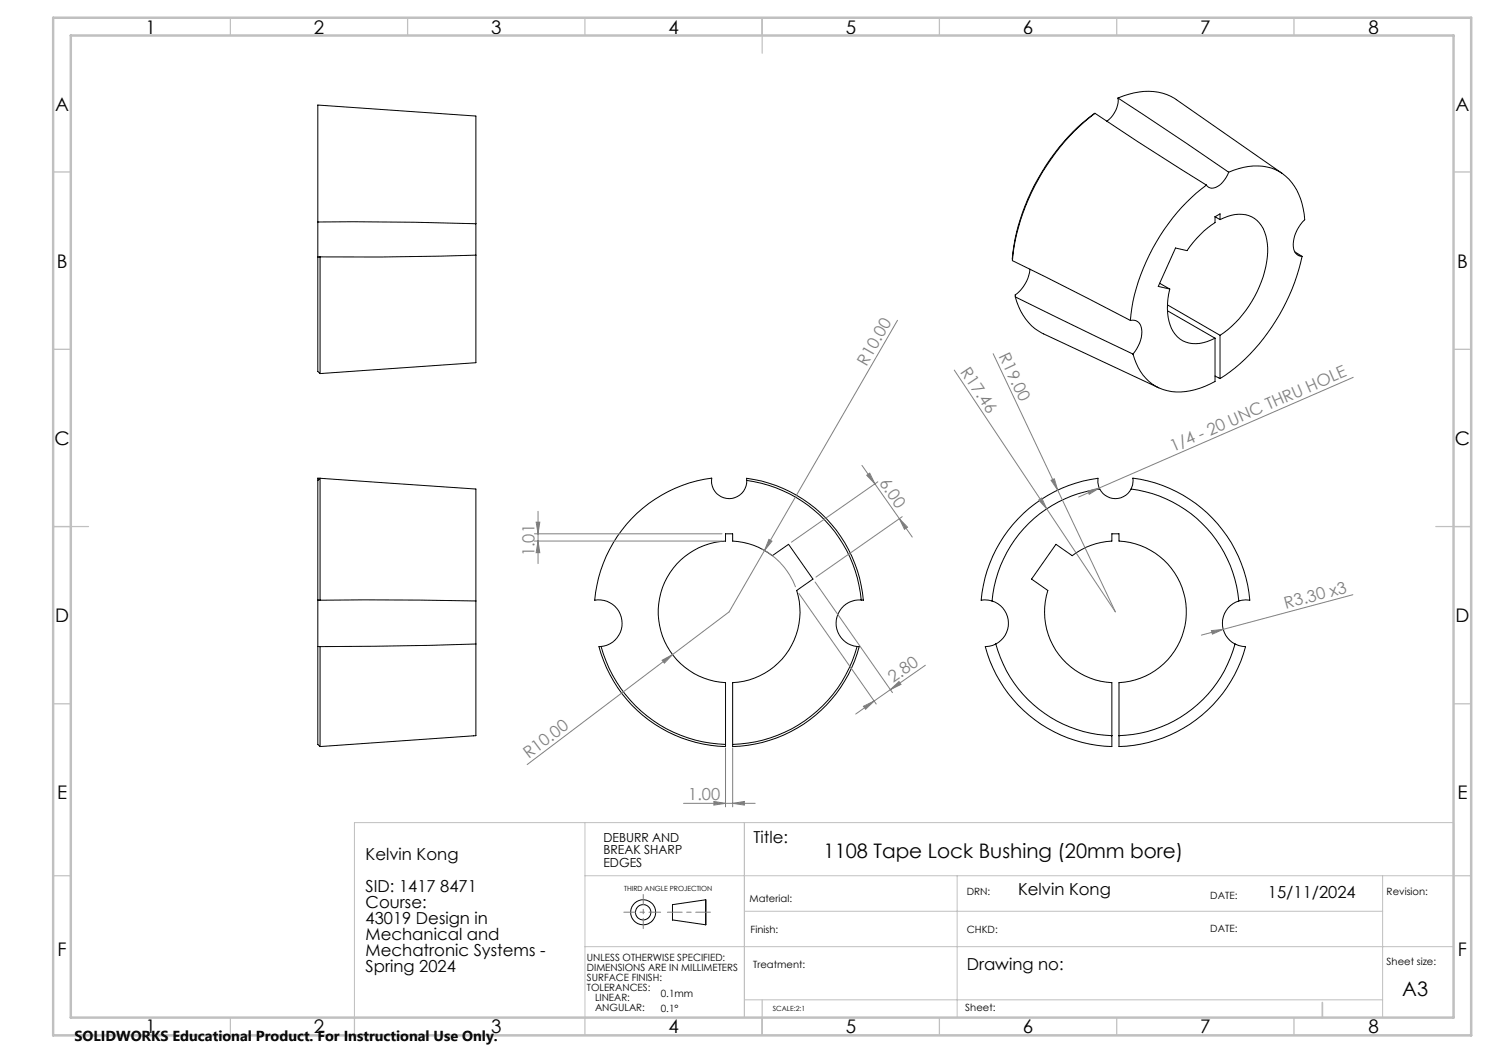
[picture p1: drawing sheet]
<svg xmlns="http://www.w3.org/2000/svg" width="420mm" height="297mm" viewBox="0 0 420 297" stroke-linecap="round" stroke-linejoin="round" font-family="sans-serif">
<g fill="none" stroke="#000" stroke-width=".28">
<path d="M308.9 32a61.2 61.2 0 0 0-23.3 41.5M308.9 32l12 7.9 19.4 12.3M308.9 32a59.8 59.8 0 0 0-22.9 37.3l-.4 4.2M315.3 27.7l19.3 12.7 12 8.2M315.3 27.7a7.4 7.4 0 0 1-3.1 6.5M315.3 27.7a17.9 17.9 0 0 1 14.9-.5l31.5 21.8M340.3 52.2a56 56 0 0 0-21.5 38.2M346.6 48.6a6.3 6.3 0 0 1-4.8 4.5 1.91 1.91 0 0 1-1.5-.9M346.6 48.6a15.5 15.5 0 0 1 15.1 .4 16.5 16.5 0 0 1 6.3 13 9 9 0 0 0-2.9 8.9 2.45 2.45 0 0 0 2.2 1.4M89.6 62.6l27.3 .1 17.3 .4M89.6 62.6v-33l44.6 3.1v30.4M89.6 62.6v9.9"/>
<path d="M89.6 72.5v31.2a1.51 1.51 0 0 0 .7 1.7M90.3 72.5v32.9M90.3 72.5h-.7M134.2 63.1v8.9M134.2 72l-26.9 .5h-17M134.2 72v30.3l-43.9 3.1M285.6 73.5l33.2 16.9M290.5 75.9a10.4 10.4 0 0 1-4.2 7.3l.1 .5M327.1 79.9l2.9 1.6M342.7 61.1v1.7a28.7 28.7 0 0 0-7.9 7.9l-3.2-.7-4.9 10.8 3.3 .7M342.7 61.1l1.4-.8v1.6M342.7 61.1l1.4 .8"/>
<path d="M344.1 61.9a9.1 9.1 0 0 1 10.5 .3 12.1 12.1 0 0 1 2.9 10.3 31.8 31.8 0 0 1-13.4 22.1M365.3 71.1l2 1.2M367.3 72.3a56.7 56.7 0 0 1-21.7 33.6l-1.5 .9M286.4 83.7l33.2 16.2M286.4 83.7a15.4 15.4 0 0 0 7.9 10.5l32.5 15.2M318.8 90.4a2.68 2.68 0 0 1 3.3 3.1 10 10 0 0 1-2.5 6.4M329.3 87.7l13.4 7.7M329.3 86l14.8 8.6M330 81.5a16.2 16.2 0 0 0 .9 12.1 7.6 7.6 0 0 0 9.6 2.7l2.2-.9M342.7 95.4v12.2a17.7 17.7 0 0 1-15.7 1.9 13.8 13.8 0 0 1-7.4-9.6M344.1 94.6v12.2M342.7 106.1l1.4 .7"/>
<path d="M89.6 135.5v33.7M90.3 134.9l43.9 3v31.6M90.3 134.9v34.4M90.3 134.9l-.7 .6M90.3 134.9h-.7v.6M210.6 135.5a5 5 0 0 1-5.2 5.1 5 5 0 0 1-4.6-5.7 38 38 0 0 0-33.1 34.4 6.6 6.6 0 0 1 7.7 5.6 6.6 6.6 0 0 1-5.9 7.4M210.6 135.5a37.5 37.5 0 0 1 32.3 33.7M210.6 135.5v-.6a38 38 0 0 1 32.9 34.4l-.6-.1M310.2 137.9a5 5 0 0 0 4.4 2.7 5 5 0 0 0 4.5-2.7M310.2 137.9a34.9 34.9 0 0 0-30.4 31.6M310.2 137.9l-.5-1.8v-1.2a38.1 38.1 0 0 0-32.9 34.4h2l1 .2M319.1 137.9l.4-1.1v-1.9a38 38 0 0 1 33 34.4l-1.1-.1-2 .3"/>
<path d="M319.1 137.9a35 35 0 0 1 30.3 31.6M89.6 169.2v13.1M89.6 169.2l.7 .1M90.3 169.3h28.2l15.7 .2M134.2 169.5v12.1M242.9 169.2a6.6 6.6 0 0 0-7.1 6 6.6 6.6 0 0 0 6 7.1M279.8 169.5a6.6 6.6 0 0 1 4.6 5.7 6.6 6.6 0 0 1-3.5 6.4M349.4 169.5a6.6 6.6 0 0 0-4.6 5.7 6.6 6.6 0 0 0 3.6 6.4M89.6 182.3v27.3a.81 .81 0 0 0 .7 1M89.6 182.3l.7 .1M90.3 182.4v28.2M134.2 181.6l-13.1 .4-30.8 .4"/>
<path d="M134.2 181.6v25.9l-43.9 3.1M169.5 182.3a37.5 37.5 0 0 0 35.1 27.7M169.5 182.3l-.6 .1a38 38 0 0 0 35.7 28.2v-.6M241.8 182.3a37.5 37.5 0 0 1-35.1 27.7M241.8 182.3l.6 .1a38 38 0 0 1-35.7 28.2v-.6M280.9 181.6l-.9 .4-2.1 .4a38 38 0 0 0 35.7 28.2v-18.1a20 20 0 0 1-18-26l-4.6-3.2 6.9-9.8 4.5 3.2a19.9 19.9 0 0 1 11.2-4.1v-2h2v2a20 20 0 0 1 19 20 20 20 0 0 1-19 19.9v18.1a38 38 0 0 0 35.7-28.2l-1.9-.3-1-.5M280.9 181.6a35 35 0 0 0 32.7 25.9M348.4 181.6a35 35 0 0 1-32.8 25.9M204.6 210v-17.5a20 20 0 0 1-18.9-19.9 20 20 0 0 1 18.9-20v-2h2.1v2a19.6 19.6 0 0 1 11.1 4.1l4.6-3.2 6.9 9.8-4.6 3.2a20 20 0 0 1-18 26v17.5M189.7 255.2l9.4-1.4v7l-9.4-1.3z"/>
<circle cx="181.4" cy="257.3" r="3.5"/>
<circle cx="181.4" cy="257.3" r="2.16"/>
</g>
<g fill="none" stroke="#808080" stroke-width=".28">
<path d="M253.2 90.3l-37.5 65M280.1 99.8l34.5 72.8-19.4-29.1M269.2 104.4l26 39.1M381.7 106.4l-71.6 31.3M243.1 131.3l14.2 20.2M244.5 134.1l.8-.6 1.5 3zM247.6 135.9l-24.4 17M296.5 135.5l.9-.5 .9 3.3zM306.8 138.5l3.3-.8-2.9 1.7zM310.1 137.7l-5.9 2.5M150.7 152.6h53M150.7 150.6h53"/>
<path d="M151.2 147.3h1.1l-.5 3.3zM151.8 144.2v14.8M151.8 152.6l.5 3.3h-1.1zM214.8 154.8a20.1 20.1 0 0 1 9.6 10.8M215.7 155.3l-10 17.3-16 12M216.9 152.1l.8 .5-2 2.7zM253.7 146.3l2.3 2.4-.9 .6zM254.5 145.7l-24.3 17.1M293 141l.8-.5 1.4 3zM225.3 167.4l21.9 31.2M229.9 164.1l21.8 31.3M341.7 177.9l3.3-.4-3 1.4z"/>
<path d="M345 177.5l-6.1 1.6M381.6 167.7l-36.6 9.8M186.8 186.2l2.9-1.6-2.3 2.4zM189.7 184.6l-41 31M243.6 199.2l3-1.5-2.4 2.4zM246.6 197.7l-5.2 3.7M251.1 194.5l2.5-2.3 .5 .8zM261 187.6l-14.4 10.1M204.6 211v16.6M206.7 211v16.6M192.8 226.6h20.2M201.4 226.1l3.2 .5-3.2 .5z"/>
<path d="M206.7 226.6l3.3-.5v1z"/>
</g>
<path d="M176 257.3h10.3" fill="none" stroke="#808080" stroke-width=".28" stroke-dasharray="15.2 1.3 1.3 1.3" stroke-dashoffset="12"/>
<path d="M188.3 257.3h12.1" fill="none" stroke="#808080" stroke-width=".28" stroke-dasharray="15.2 1.3 1.3 1.3" stroke-dashoffset="11.1"/>
<path d="M181.4 261.9v-9.6" fill="none" stroke="#808080" stroke-width=".28" stroke-dasharray="15.2 1.3 1.3 1.3" stroke-dashoffset="12.3"/>
<path d="M100 232h310v55h-310zM165 232v55M210 232v55M165 247h245M210 257h180M270 247v40M390 247v40M165 267h245M210 282h180" fill="none" stroke="#c0c0c0" stroke-width=".28"/>
<g fill="none" stroke="#c0c0c0" stroke-width=".35">
<path d="M65 5v5M115 5v5M165 5v5M215 5v10M265 5v5M315 5v5M365 5v5M15 48.5h5M410 48.5h5M15 98.5h5M410 98.5h5M15 148.5h10"/>
<path d="M405 148.5h10M15 198.5h5M410 198.5h5M15 247h5M410 247h5M65 287v5M100 287v5M165 287v5M215 282v10M265 287v5M315 287v5M365 287v5"/>
</g>
<path d="M373 282.8v4.2" fill="none" stroke="#c0c0c0" stroke-width=".5"/>
<path d="M15 5h400v287h-400zM20 10h390v277h-390z" fill="none" stroke="#c0c0c0" stroke-width=".7"/>
<g fill="#808080">
<path d="M296.5 135.5l.9-.5 .9 3.3z"/>
<path d="M293 141l.8-.5 1.4 3z"/>
<path d="M341.7 177.9l3.3-.4-3 1.4z"/>
<path d="M306.8 138.5l3.3-.8-2.9 1.7z"/>
<path d="M186.8 186.2l2.9-1.6-2.3 2.4z"/>
<path d="M216.9 152.1l.8 .5-2 2.7z"/>
<path d="M201.4 226.1l3.2 .5-3.2 .5zM206.7 226.6l3.3-.5v1z"/>
<path d="M251.1 194.5l2.5-2.3 .5 .8zM243.6 199.2l3-1.5-2.4 2.4z"/>
<path d="M151.8 152.6l.5 3.3h-1.1zM151.2 147.3h1.1l-.5 3.3z"/>
<path d="M244.5 134.1l.8-.6 1.5 3zM253.7 146.3l2.3 2.4-.9 .6z"/>
</g>
<g font-size="5.6">
<text x="232.3" y="241.9">1108 Tape Lock Bushing (20mm bore)</text>
<text x="395.5" y="280.8">A3</text>
</g>
<g font-size="5.3">
<text x="41" y="9.5">1</text>
<text x="88.5" y="9.5">2</text>
<text x="138.5" y="9.5">3</text>
<text x="188.5" y="9.5">4</text>
<text x="238.5" y="9.5">5</text>
<text x="288.5" y="9.5">6</text>
<text x="338.5" y="9.5">7</text>
<text x="386" y="9.5">8</text>
<text x="15.6" y="31.3">A</text>
<text x="410.6" y="31.3">A</text>
<text x="16" y="75.5">B</text>
<text x="411" y="75.5">B</text>
<text x="15.4" y="125.5">C</text>
<text x="410.4" y="125.5">C</text>
<text x="15.5" y="175.5">D</text>
<text x="410.5" y="175.5">D</text>
<text x="16.1" y="225.5">E</text>
<text x="411.1" y="225.5">E</text>
<text x="16.2" y="269.8">F</text>
<text x="411.2" y="269.8">F</text>
<text x="41" y="291.5">1</text>
<text x="88.5" y="291.5">2</text>
<text x="138.5" y="291.5">3</text>
<text x="188.5" y="291.5">4</text>
<text x="238.5" y="291.5">5</text>
<text x="288.5" y="291.5">6</text>
<text x="338.5" y="291.5">7</text>
<text x="386" y="291.5">8</text>
</g>
<g font-size="4.7" fill="#808080">
<text x="281.6" y="100.5" transform="rotate(65 281.6 100.5)">R19.00</text>
<text x="244.4" y="103.5" transform="rotate(-60 244.4 103.5)">R10.00</text>
<text x="270.7" y="104.9" transform="rotate(56 270.7 104.9)">R17.46</text>
<text x="330.9" y="127.4" transform="rotate(-24 330.9 127.4)">1/4 - 20 UNC THRU HOLE</text>
<text x="247.8" y="136.2" transform="rotate(55 247.8 136.2)">6.00</text>
<text x="150.8" y="156.9" transform="rotate(-90 150.8 156.9)">1.01</text>
<text x="362.7" y="171.7" transform="rotate(-15 362.7 171.7)">R3.30 x3</text>
<text x="252" y="192.7" transform="rotate(-35 252 192.7)">2.80</text>
<text x="149.1" y="214" transform="rotate(-37 149.1 214)">R10.00</text>
<text x="194.1" y="225.5">1.00</text>
</g>
<g font-size="4.7">
<text x="212.5" y="237.7">Title:</text>
<text x="103.1" y="242.5">Kelvin Kong</text>
<text x="103.1" y="251.5">SID: 1417 8471</text>
<text x="103.1" y="256">Course:</text>
<text x="287.2" y="252.6">Kelvin Kong</text>
<text x="357.6" y="253.3">15/11/2024</text>
<text x="103.1" y="260.6">43019 Design in</text>
<text x="103.1" y="265.1">Mechanical and</text>
<text x="103.1" y="269.6">Mechatronic Systems -</text>
<text x="103.1" y="274.1">Spring 2024</text>
<text x="272.7" y="273.5">Drawing no:</text>
</g>
<text font-size="4.1" x="21" y="293.7">SOLIDWORKS Educational Product. For Instructional Use Only.</text>
<g font-size="3.5">
<text x="170.2" y="237.4">DEBURR AND</text>
<text x="170.2" y="240.9">BREAK SHARP</text>
<text x="170.2" y="244.4">EDGES</text>
</g>
<g font-size="2.8">
<text x="211.4" y="254.5">Material:</text>
<text x="272.7" y="252.6">DRN:</text>
<text x="341.4" y="253.6">DATE:</text>
<text x="391.1" y="252.6">Revision:</text>
<text x="211.7" y="263.2">Finish:</text>
<text x="272.7" y="263.2">CHKD:</text>
<text x="341.4" y="262.9">DATE:</text>
<text x="165.5" y="271.1">UNLESS OTHERWISE SPECIFIED:</text>
<text x="165.5" y="273.9">DIMENSIONS ARE IN MILLIMETERS</text>
<text x="212.5" y="273.1">Treatment:</text>
<text x="391.1" y="272.2">Sheet size:</text>
<text x="165.5" y="276.7">SURFACE FINISH:</text>
<text x="165.5" y="279.6">TOLERANCES:</text>
<text x="186.4" y="281.2">0.1mm</text>
<text x="167.8" y="282.4">LINEAR:</text>
<text x="167.8" y="285.2">ANGULAR:</text>
<text x="186.4" y="285.4">0.1°</text>
<text x="272.3" y="285.2">Sheet:</text>
</g>
<g font-size="2">
<text x="176" y="251.2">THIRD ANGLE PROJECTION</text>
<text x="218" y="285.2">SCALE:2:1</text>
</g>
</svg>
